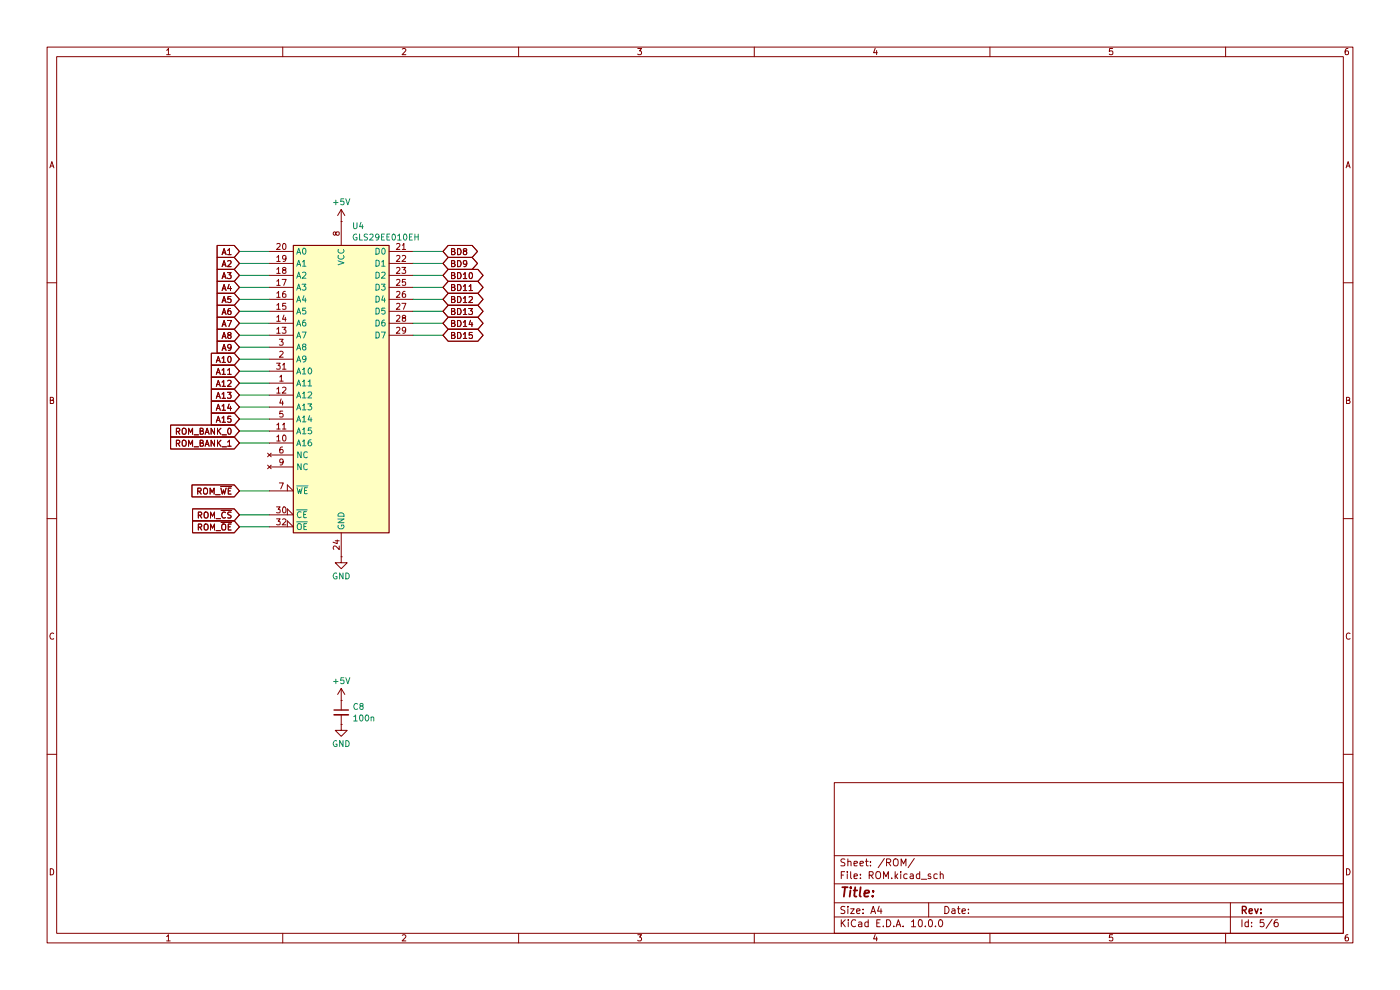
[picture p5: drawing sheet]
(kicad_sch
 (version 20260306)
 (generator "eeschema")
 (generator_version "10.0")
 (paper "A4")
 (lib_symbols
  (symbol "Device:C_Small"
   (pin_numbers (hide yes))
   (pin_names
    (offset 0.254) (hide yes)) (exclude_from_sim no) (in_bom yes) (on_board yes)
   (in_pos_files yes)
   (duplicate_pin_numbers_are_jumpers no)
   (property "Reference" "C" (at 0.254 1.778 0) (show_name no) (do_not_autoplace no) (effects (font (size 1.27 1.27)) (justify left)))
   (property "Value" "C_Small" (at 0.254 -2.032 0) (show_name no) (do_not_autoplace no) (effects (font (size 1.27 1.27)) (justify left)))
   (property "Footprint" "" (at 0 0 0) (show_name no) (do_not_autoplace no) (hide yes) (effects (font (size 1.27 1.27))))
   (property "Datasheet" "" (at 0 0 0) (show_name no) (do_not_autoplace no) (hide yes) (effects (font (size 1.27 1.27))))
   (property "Description" "Unpolarized capacitor, small symbol" (at 0 0 0) (show_name no) (do_not_autoplace no) (hide yes) (effects (font (size 1.27 1.27))))
   (symbol "C_Small_0_1"
    (polyline (pts (xy -1.524 0.508) (xy 1.524 0.508)) (stroke (width 0.3048) (type default)) (fill (type none)))
    (polyline (pts (xy -1.524 -0.508) (xy 1.524 -0.508)) (stroke (width 0.3302) (type default)) (fill (type none))))
   (symbol "C_Small_1_1"
    (pin passive line (at 0 2.54 270) (length 2.032) (name "" (effects (font (size 1.27 1.27)))) (number "1" (effects (font (size 1.27 1.27)))))
    (pin passive line (at 0 -2.54 90) (length 2.032) (name "" (effects (font (size 1.27 1.27)))) (number "2" (effects (font (size 1.27 1.27))))))
   (embedded_fonts no))
  (symbol "Memory_Flash_Greenliant:GLS29EE010EH" (exclude_from_sim no) (in_bom yes) (on_board yes)
   (in_pos_files yes)
   (duplicate_pin_numbers_are_jumpers no)
   (property "Reference" "U" (at 2.54 33.02 0) (show_name no) (do_not_autoplace no) (effects (font (size 1.27 1.27))))
   (property "Value" "GLS29EE010EH" (at 0 -30.48 0) (show_name no) (do_not_autoplace no) (effects (font (size 1.27 1.27))))
   (property "Footprint" "Package_SO:TSOP-I-32_18.4x8mm_P0.5mm" (at 0 7.62 0) (show_name no) (do_not_autoplace no) (hide yes) (effects (font (size 1.27 1.27))))
   (property "Datasheet" "http://datasheet.elcodis.com/pdf2/120/23/1202381/gls29ee010-70-4c-ehe.pdf" (at 0 7.62 0) (show_name no) (do_not_autoplace no) (hide yes) (effects (font (size 1.27 1.27))))
   (property "Description" "Greenliant Systems (GLS) 128k x 8 Flash ROM" (at 0 0 0) (show_name no) (do_not_autoplace no) (hide yes) (effects (font (size 1.27 1.27))))
   (symbol "GLS29EE010EH_0_0"
    (pin power_in line (at 0 36.83 270) (length 5.08) (name "VCC" (effects (font (size 1.27 1.27)))) (number "8" (effects (font (size 1.27 1.27)))))
    (pin power_in line (at 0 -34.29 90) (length 5.08) (name "GND" (effects (font (size 1.27 1.27)))) (number "24" (effects (font (size 1.27 1.27))))))
   (symbol "GLS29EE010EH_0_1"
    (rectangle (start -10.16 31.75) (end 10.16 -29.21) (stroke (width 0.254) (type default)) (fill (type background))))
   (symbol "GLS29EE010EH_1_1"
    (pin input line (at -15.24 2.54 0) (length 5.08) (name "A11" (effects (font (size 1.27 1.27)))) (number "1" (effects (font (size 1.27 1.27)))))
    (pin input line (at -15.24 7.62 0) (length 5.08) (name "A9" (effects (font (size 1.27 1.27)))) (number "2" (effects (font (size 1.27 1.27)))))
    (pin input line (at -15.24 10.16 0) (length 5.08) (name "A8" (effects (font (size 1.27 1.27)))) (number "3" (effects (font (size 1.27 1.27)))))
    (pin input line (at -15.24 -2.54 0) (length 5.08) (name "A13" (effects (font (size 1.27 1.27)))) (number "4" (effects (font (size 1.27 1.27)))))
    (pin input line (at -15.24 -5.08 0) (length 5.08) (name "A14" (effects (font (size 1.27 1.27)))) (number "5" (effects (font (size 1.27 1.27)))))
    (pin no_connect line (at -15.24 -12.7 0) (length 5.08) (name "NC" (effects (font (size 1.27 1.27)))) (number "6" (effects (font (size 1.27 1.27)))))
    (pin input input_low (at -15.24 -20.32 0) (length 5.08) (name "~{WE}" (effects (font (size 1.27 1.27)))) (number "7" (effects (font (size 1.27 1.27)))))
    (pin no_connect line (at -15.24 -15.24 0) (length 5.08) (name "NC" (effects (font (size 1.27 1.27)))) (number "9" (effects (font (size 1.27 1.27)))))
    (pin input line (at -15.24 -10.16 0) (length 5.08) (name "A16" (effects (font (size 1.27 1.27)))) (number "10" (effects (font (size 1.27 1.27)))))
    (pin input line (at -15.24 -7.62 0) (length 5.08) (name "A15" (effects (font (size 1.27 1.27)))) (number "11" (effects (font (size 1.27 1.27)))))
    (pin input line (at -15.24 0 0) (length 5.08) (name "A12" (effects (font (size 1.27 1.27)))) (number "12" (effects (font (size 1.27 1.27)))))
    (pin input line (at -15.24 12.7 0) (length 5.08) (name "A7" (effects (font (size 1.27 1.27)))) (number "13" (effects (font (size 1.27 1.27)))))
    (pin input line (at -15.24 15.24 0) (length 5.08) (name "A6" (effects (font (size 1.27 1.27)))) (number "14" (effects (font (size 1.27 1.27)))))
    (pin input line (at -15.24 17.78 0) (length 5.08) (name "A5" (effects (font (size 1.27 1.27)))) (number "15" (effects (font (size 1.27 1.27)))))
    (pin input line (at -15.24 20.32 0) (length 5.08) (name "A4" (effects (font (size 1.27 1.27)))) (number "16" (effects (font (size 1.27 1.27)))))
    (pin input line (at -15.24 22.86 0) (length 5.08) (name "A3" (effects (font (size 1.27 1.27)))) (number "17" (effects (font (size 1.27 1.27)))))
    (pin input line (at -15.24 25.4 0) (length 5.08) (name "A2" (effects (font (size 1.27 1.27)))) (number "18" (effects (font (size 1.27 1.27)))))
    (pin input line (at -15.24 27.94 0) (length 5.08) (name "A1" (effects (font (size 1.27 1.27)))) (number "19" (effects (font (size 1.27 1.27)))))
    (pin input line (at -15.24 30.48 0) (length 5.08) (name "A0" (effects (font (size 1.27 1.27)))) (number "20" (effects (font (size 1.27 1.27)))))
    (pin tri_state line (at 15.24 30.48 180) (length 5.08) (name "D0" (effects (font (size 1.27 1.27)))) (number "21" (effects (font (size 1.27 1.27)))))
    (pin tri_state line (at 15.24 27.94 180) (length 5.08) (name "D1" (effects (font (size 1.27 1.27)))) (number "22" (effects (font (size 1.27 1.27)))))
    (pin tri_state line (at 15.24 25.4 180) (length 5.08) (name "D2" (effects (font (size 1.27 1.27)))) (number "23" (effects (font (size 1.27 1.27)))))
    (pin tri_state line (at 15.24 22.86 180) (length 5.08) (name "D3" (effects (font (size 1.27 1.27)))) (number "25" (effects (font (size 1.27 1.27)))))
    (pin tri_state line (at 15.24 20.32 180) (length 5.08) (name "D4" (effects (font (size 1.27 1.27)))) (number "26" (effects (font (size 1.27 1.27)))))
    (pin tri_state line (at 15.24 17.78 180) (length 5.08) (name "D5" (effects (font (size 1.27 1.27)))) (number "27" (effects (font (size 1.27 1.27)))))
    (pin tri_state line (at 15.24 15.24 180) (length 5.08) (name "D6" (effects (font (size 1.27 1.27)))) (number "28" (effects (font (size 1.27 1.27)))))
    (pin tri_state line (at 15.24 12.7 180) (length 5.08) (name "D7" (effects (font (size 1.27 1.27)))) (number "29" (effects (font (size 1.27 1.27)))))
    (pin input input_low (at -15.24 -25.4 0) (length 5.08) (name "~{CE}" (effects (font (size 1.27 1.27)))) (number "30" (effects (font (size 1.27 1.27)))))
    (pin input line (at -15.24 5.08 0) (length 5.08) (name "A10" (effects (font (size 1.27 1.27)))) (number "31" (effects (font (size 1.27 1.27)))))
    (pin input input_low (at -15.24 -27.94 0) (length 5.08) (name "~{OE}" (effects (font (size 1.27 1.27)))) (number "32" (effects (font (size 1.27 1.27))))))
   (embedded_fonts no))
  (symbol "power:+5V"
   (power global)
   (pin_numbers (hide yes))
   (pin_names
    (offset 0) (hide yes)) (exclude_from_sim no) (in_bom yes) (on_board yes)
   (in_pos_files yes)
   (duplicate_pin_numbers_are_jumpers no)
   (property "Reference" "#PWR" (at 0 -3.81 0) (show_name no) (do_not_autoplace no) (hide yes) (effects (font (size 1.27 1.27))))
   (property "Value" "+5V" (at 0 3.556 0) (show_name no) (do_not_autoplace no) (effects (font (size 1.27 1.27))))
   (property "Footprint" "" (at 0 0 0) (show_name no) (do_not_autoplace no) (hide yes) (effects (font (size 1.27 1.27))))
   (property "Datasheet" "" (at 0 0 0) (show_name no) (do_not_autoplace no) (hide yes) (effects (font (size 1.27 1.27))))
   (property "Description" "Power symbol creates a global label with name \"+5V\"" (at 0 0 0) (show_name no) (do_not_autoplace no) (hide yes) (effects (font (size 1.27 1.27))))
   (symbol "+5V_0_1"
    (polyline (pts (xy -0.762 1.27) (xy 0 2.54)) (stroke (width 0) (type default)) (fill (type none)))
    (polyline (pts (xy 0 2.54) (xy 0.762 1.27)) (stroke (width 0) (type default)) (fill (type none)))
    (polyline (pts (xy 0 0) (xy 0 2.54)) (stroke (width 0) (type default)) (fill (type none))))
   (symbol "+5V_1_1"
    (pin power_in line (at 0 0 90) (length 0) (name "" (effects (font (size 1.27 1.27)))) (number "1" (effects (font (size 1.27 1.27))))))
   (embedded_fonts no))
  (symbol "power:GND"
   (power global)
   (pin_numbers (hide yes))
   (pin_names
    (offset 0) (hide yes)) (exclude_from_sim no) (in_bom yes) (on_board yes)
   (in_pos_files yes)
   (duplicate_pin_numbers_are_jumpers no)
   (property "Reference" "#PWR" (at 0 -6.35 0) (show_name no) (do_not_autoplace no) (hide yes) (effects (font (size 1.27 1.27))))
   (property "Value" "GND" (at 0 -3.81 0) (show_name no) (do_not_autoplace no) (effects (font (size 1.27 1.27))))
   (property "Footprint" "" (at 0 0 0) (show_name no) (do_not_autoplace no) (hide yes) (effects (font (size 1.27 1.27))))
   (property "Datasheet" "" (at 0 0 0) (show_name no) (do_not_autoplace no) (hide yes) (effects (font (size 1.27 1.27))))
   (property "Description" "Power symbol creates a global label with name \"GND\" , ground" (at 0 0 0) (show_name no) (do_not_autoplace no) (hide yes) (effects (font (size 1.27 1.27))))
   (symbol "GND_0_1"
    (polyline (pts (xy 0 0) (xy 0 -1.27) (xy 1.27 -1.27) (xy 0 -2.54) (xy -1.27 -1.27) (xy 0 -1.27)) (stroke (width 0) (type default)) (fill (type none))))
   (symbol "GND_1_1"
    (pin power_in line (at 0 0 270) (length 0) (name "" (effects (font (size 1.27 1.27)))) (number "1" (effects (font (size 1.27 1.27))))))
   (embedded_fonts no)))
 (wire
  (pts (xy 50.8 76.2) (xy 57.15 76.2))
  (stroke (width 0) (type default)))
 (wire
  (pts (xy 50.8 60.96) (xy 57.15 60.96))
  (stroke (width 0) (type default)))
 (wire
  (pts (xy 50.8 104.14) (xy 57.15 104.14))
  (stroke (width 0) (type default)))
 (wire
  (pts (xy 87.63 66.04) (xy 93.98 66.04))
  (stroke (width 0) (type default)))
 (wire
  (pts (xy 50.8 63.5) (xy 57.15 63.5))
  (stroke (width 0) (type default)))
 (wire
  (pts (xy 50.8 91.44) (xy 57.15 91.44))
  (stroke (width 0) (type default)))
 (wire
  (pts (xy 50.8 81.28) (xy 57.15 81.28))
  (stroke (width 0) (type default)))
 (wire
  (pts (xy 50.8 86.36) (xy 57.15 86.36))
  (stroke (width 0) (type default)))
 (wire
  (pts (xy 50.8 78.74) (xy 57.15 78.74))
  (stroke (width 0) (type default)))
 (wire
  (pts (xy 87.63 68.58) (xy 93.98 68.58))
  (stroke (width 0) (type default)))
 (wire
  (pts (xy 50.8 58.42) (xy 57.15 58.42))
  (stroke (width 0) (type default)))
 (wire
  (pts (xy 50.8 109.22) (xy 57.15 109.22))
  (stroke (width 0) (type default)))
 (wire
  (pts (xy 50.8 66.04) (xy 57.15 66.04))
  (stroke (width 0) (type default)))
 (wire
  (pts (xy 50.8 111.76) (xy 57.15 111.76))
  (stroke (width 0) (type default)))
 (wire
  (pts (xy 87.63 55.88) (xy 93.98 55.88))
  (stroke (width 0) (type default)))
 (wire
  (pts (xy 50.8 53.34) (xy 57.15 53.34))
  (stroke (width 0) (type default)))
 (wire
  (pts (xy 87.63 71.12) (xy 93.98 71.12))
  (stroke (width 0) (type default)))
 (wire
  (pts (xy 50.8 55.88) (xy 57.15 55.88))
  (stroke (width 0) (type default)))
 (wire
  (pts (xy 87.63 58.42) (xy 93.98 58.42))
  (stroke (width 0) (type default)))
 (wire
  (pts (xy 87.63 63.5) (xy 93.98 63.5))
  (stroke (width 0) (type default)))
 (wire
  (pts (xy 50.8 71.12) (xy 57.15 71.12))
  (stroke (width 0) (type default)))
 (wire
  (pts (xy 50.8 93.98) (xy 57.15 93.98))
  (stroke (width 0) (type default)))
 (wire
  (pts (xy 50.8 88.9) (xy 57.15 88.9))
  (stroke (width 0) (type default)))
 (wire
  (pts (xy 87.63 53.34) (xy 93.98 53.34))
  (stroke (width 0) (type default)))
 (wire
  (pts (xy 50.8 83.82) (xy 57.15 83.82))
  (stroke (width 0) (type default)))
 (wire
  (pts (xy 50.8 73.66) (xy 57.15 73.66))
  (stroke (width 0) (type default)))
 (wire
  (pts (xy 50.8 68.58) (xy 57.15 68.58))
  (stroke (width 0) (type default)))
 (wire
  (pts (xy 87.63 60.96) (xy 93.98 60.96))
  (stroke (width 0) (type default)))
 (global_label "A2"
  (shape input)
  (at 50.8 55.88 180)
  (fields_autoplaced yes)
  (effects (font (size 1.27 1.27)) (justify right))
  (property "Intersheetrefs" "${INTERSHEET_REFS}" (at 45.5167 55.88 0) (hide yes) (show_name no) (do_not_autoplace no) (effects (font (size 1.27 1.27)) (justify right))))
 (global_label "ROM_BANK_0"
  (shape input)
  (at 50.8 91.44 180)
  (fields_autoplaced yes)
  (effects (font (size 1.27 1.27)) (justify right))
  (property "Intersheetrefs" "${INTERSHEET_REFS}" (at 35.6591 91.44 0) (hide yes) (show_name no) (do_not_autoplace no) (effects (font (size 1.27 1.27)) (justify right))))
 (global_label "BD12"
  (shape bidirectional)
  (at 93.98 63.5 0)
  (fields_autoplaced yes)
  (effects (font (size 1.27 1.27)) (justify left))
  (property "Intersheetrefs" "${INTERSHEET_REFS}" (at 103.0355 63.5 0) (hide yes) (show_name no) (do_not_autoplace no) (effects (font (size 1.27 1.27)) (justify left))))
 (global_label "BD10"
  (shape bidirectional)
  (at 93.98 58.42 0)
  (fields_autoplaced yes)
  (effects (font (size 1.27 1.27)) (justify left))
  (property "Intersheetrefs" "${INTERSHEET_REFS}" (at 103.0355 58.42 0) (hide yes) (show_name no) (do_not_autoplace no) (effects (font (size 1.27 1.27)) (justify left))))
 (global_label "ROM_~{CS}"
  (shape input)
  (at 50.8 109.22 180)
  (fields_autoplaced yes)
  (effects (font (size 1.27 1.27)) (justify right))
  (property "Intersheetrefs" "${INTERSHEET_REFS}" (at 40.3158 109.22 0) (hide yes) (show_name no) (do_not_autoplace no) (effects (font (size 1.27 1.27)) (justify right))))
 (global_label "A15"
  (shape input)
  (at 50.8 88.9 180)
  (fields_autoplaced yes)
  (effects (font (size 1.27 1.27)) (justify right))
  (property "Intersheetrefs" "${INTERSHEET_REFS}" (at 45.5167 88.9 0) (hide yes) (show_name no) (do_not_autoplace no) (effects (font (size 1.27 1.27)) (justify right))))
 (global_label "A4"
  (shape input)
  (at 50.8 60.96 180)
  (fields_autoplaced yes)
  (effects (font (size 1.27 1.27)) (justify right))
  (property "Intersheetrefs" "${INTERSHEET_REFS}" (at 45.5167 60.96 0) (hide yes) (show_name no) (do_not_autoplace no) (effects (font (size 1.27 1.27)) (justify right))))
 (global_label "ROM_~{WE}"
  (shape input)
  (at 50.8 104.14 180)
  (fields_autoplaced yes)
  (effects (font (size 1.27 1.27)) (justify right))
  (property "Intersheetrefs" "${INTERSHEET_REFS}" (at 40.1949 104.14 0) (hide yes) (show_name no) (do_not_autoplace no) (effects (font (size 1.27 1.27)) (justify right))))
 (global_label "A7"
  (shape input)
  (at 50.8 68.58 180)
  (fields_autoplaced yes)
  (effects (font (size 1.27 1.27)) (justify right))
  (property "Intersheetrefs" "${INTERSHEET_REFS}" (at 45.5167 68.58 0) (hide yes) (show_name no) (do_not_autoplace no) (effects (font (size 1.27 1.27)) (justify right))))
 (global_label "A6"
  (shape input)
  (at 50.8 66.04 180)
  (fields_autoplaced yes)
  (effects (font (size 1.27 1.27)) (justify right))
  (property "Intersheetrefs" "${INTERSHEET_REFS}" (at 45.5167 66.04 0) (hide yes) (show_name no) (do_not_autoplace no) (effects (font (size 1.27 1.27)) (justify right))))
 (global_label "A11"
  (shape input)
  (at 50.8 78.74 180)
  (fields_autoplaced yes)
  (effects (font (size 1.27 1.27)) (justify right))
  (property "Intersheetrefs" "${INTERSHEET_REFS}" (at 45.5167 78.74 0) (hide yes) (show_name no) (do_not_autoplace no) (effects (font (size 1.27 1.27)) (justify right))))
 (global_label "BD8"
  (shape bidirectional)
  (at 93.98 53.34 0)
  (fields_autoplaced yes)
  (effects (font (size 1.27 1.27)) (justify left))
  (property "Intersheetrefs" "${INTERSHEET_REFS}" (at 101.826 53.34 0) (hide yes) (show_name no) (do_not_autoplace no) (effects (font (size 1.27 1.27)) (justify left))))
 (global_label "A5"
  (shape input)
  (at 50.8 63.5 180)
  (fields_autoplaced yes)
  (effects (font (size 1.27 1.27)) (justify right))
  (property "Intersheetrefs" "${INTERSHEET_REFS}" (at 45.5167 63.5 0) (hide yes) (show_name no) (do_not_autoplace no) (effects (font (size 1.27 1.27)) (justify right))))
 (global_label "A1"
  (shape input)
  (at 50.8 53.34 180)
  (fields_autoplaced yes)
  (effects (font (size 1.27 1.27)) (justify right))
  (property "Intersheetrefs" "${INTERSHEET_REFS}" (at 45.5167 53.34 0) (hide yes) (show_name no) (do_not_autoplace no) (effects (font (size 1.27 1.27)) (justify right))))
 (global_label "BD14"
  (shape bidirectional)
  (at 93.98 68.58 0)
  (fields_autoplaced yes)
  (effects (font (size 1.27 1.27)) (justify left))
  (property "Intersheetrefs" "${INTERSHEET_REFS}" (at 103.0355 68.58 0) (hide yes) (show_name no) (do_not_autoplace no) (effects (font (size 1.27 1.27)) (justify left))))
 (global_label "A3"
  (shape input)
  (at 50.8 58.42 180)
  (fields_autoplaced yes)
  (effects (font (size 1.27 1.27)) (justify right))
  (property "Intersheetrefs" "${INTERSHEET_REFS}" (at 45.5167 58.42 0) (hide yes) (show_name no) (do_not_autoplace no) (effects (font (size 1.27 1.27)) (justify right))))
 (global_label "A13"
  (shape input)
  (at 50.8 83.82 180)
  (fields_autoplaced yes)
  (effects (font (size 1.27 1.27)) (justify right))
  (property "Intersheetrefs" "${INTERSHEET_REFS}" (at 45.5167 83.82 0) (hide yes) (show_name no) (do_not_autoplace no) (effects (font (size 1.27 1.27)) (justify right))))
 (global_label "A14"
  (shape input)
  (at 50.8 86.36 180)
  (fields_autoplaced yes)
  (effects (font (size 1.27 1.27)) (justify right))
  (property "Intersheetrefs" "${INTERSHEET_REFS}" (at 45.5167 86.36 0) (hide yes) (show_name no) (do_not_autoplace no) (effects (font (size 1.27 1.27)) (justify right))))
 (global_label "ROM_BANK_1"
  (shape input)
  (at 50.8 93.98 180)
  (fields_autoplaced yes)
  (effects (font (size 1.27 1.27)) (justify right))
  (property "Intersheetrefs" "${INTERSHEET_REFS}" (at 35.6591 93.98 0) (hide yes) (show_name no) (do_not_autoplace no) (effects (font (size 1.27 1.27)) (justify right))))
 (global_label "A9"
  (shape input)
  (at 50.8 73.66 180)
  (fields_autoplaced yes)
  (effects (font (size 1.27 1.27)) (justify right))
  (property "Intersheetrefs" "${INTERSHEET_REFS}" (at 45.5167 73.66 0) (hide yes) (show_name no) (do_not_autoplace no) (effects (font (size 1.27 1.27)) (justify right))))
 (global_label "BD15"
  (shape bidirectional)
  (at 93.98 71.12 0)
  (fields_autoplaced yes)
  (effects (font (size 1.27 1.27)) (justify left))
  (property "Intersheetrefs" "${INTERSHEET_REFS}" (at 103.0355 71.12 0) (hide yes) (show_name no) (do_not_autoplace no) (effects (font (size 1.27 1.27)) (justify left))))
 (global_label "BD9"
  (shape bidirectional)
  (at 93.98 55.88 0)
  (fields_autoplaced yes)
  (effects (font (size 1.27 1.27)) (justify left))
  (property "Intersheetrefs" "${INTERSHEET_REFS}" (at 101.826 55.88 0) (hide yes) (show_name no) (do_not_autoplace no) (effects (font (size 1.27 1.27)) (justify left))))
 (global_label "A12"
  (shape input)
  (at 50.8 81.28 180)
  (fields_autoplaced yes)
  (effects (font (size 1.27 1.27)) (justify right))
  (property "Intersheetrefs" "${INTERSHEET_REFS}" (at 45.5167 81.28 0) (hide yes) (show_name no) (do_not_autoplace no) (effects (font (size 1.27 1.27)) (justify right))))
 (global_label "BD13"
  (shape bidirectional)
  (at 93.98 66.04 0)
  (fields_autoplaced yes)
  (effects (font (size 1.27 1.27)) (justify left))
  (property "Intersheetrefs" "${INTERSHEET_REFS}" (at 103.0355 66.04 0) (hide yes) (show_name no) (do_not_autoplace no) (effects (font (size 1.27 1.27)) (justify left))))
 (global_label "BD11"
  (shape bidirectional)
  (at 93.98 60.96 0)
  (fields_autoplaced yes)
  (effects (font (size 1.27 1.27)) (justify left))
  (property "Intersheetrefs" "${INTERSHEET_REFS}" (at 103.0355 60.96 0) (hide yes) (show_name no) (do_not_autoplace no) (effects (font (size 1.27 1.27)) (justify left))))
 (global_label "A10"
  (shape input)
  (at 50.8 76.2 180)
  (fields_autoplaced yes)
  (effects (font (size 1.27 1.27)) (justify right))
  (property "Intersheetrefs" "${INTERSHEET_REFS}" (at 45.5167 76.2 0) (hide yes) (show_name no) (do_not_autoplace no) (effects (font (size 1.27 1.27)) (justify right))))
 (global_label "A8"
  (shape input)
  (at 50.8 71.12 180)
  (fields_autoplaced yes)
  (effects (font (size 1.27 1.27)) (justify right))
  (property "Intersheetrefs" "${INTERSHEET_REFS}" (at 45.5167 71.12 0) (hide yes) (show_name no) (do_not_autoplace no) (effects (font (size 1.27 1.27)) (justify right))))
 (global_label "ROM_~{OE}"
  (shape input)
  (at 50.8 111.76 180)
  (fields_autoplaced yes)
  (effects (font (size 1.27 1.27)) (justify right))
  (property "Intersheetrefs" "${INTERSHEET_REFS}" (at 40.3158 111.76 0) (hide yes) (show_name no) (do_not_autoplace no) (effects (font (size 1.27 1.27)) (justify right))))
 (symbol
  (lib_id "power:GND")
  (at 72.39 118.11 0)
  (unit 1)
  (body_style 1)
  (exclude_from_sim no)
  (in_bom yes)
  (on_board yes)
  (in_pos_files yes)
  (dnp no)
  (fields_autoplaced yes)
  (property "Reference" "#PWR025" (at 72.39 124.46 0) (hide yes) (show_name no) (do_not_autoplace no) (effects (font (size 1.27 1.27))))
  (property "Value" "GND" (at 72.39 122.2431 0) (show_name no) (do_not_autoplace no) (effects (font (size 1.27 1.27))))
  (property "Footprint" "" (at 72.39 118.11 0) (hide yes) (show_name no) (do_not_autoplace no) (effects (font (size 1.27 1.27))))
  (property "Datasheet" "" (at 72.39 118.11 0) (hide yes) (show_name no) (do_not_autoplace no) (effects (font (size 1.27 1.27))))
  (property "Description" "Power symbol creates a global label with name \"GND\" , ground" (at 72.39 118.11 0) (hide yes) (show_name no) (do_not_autoplace no) (effects (font (size 1.27 1.27))))
  (pin "1"))
 (symbol
  (lib_id "power:+5V")
  (at 72.39 148.59 0)
  (unit 1)
  (body_style 1)
  (exclude_from_sim no)
  (in_bom yes)
  (on_board yes)
  (in_pos_files yes)
  (dnp no)
  (fields_autoplaced yes)
  (property "Reference" "#PWR026" (at 72.39 152.4 0) (hide yes) (show_name no) (do_not_autoplace no) (effects (font (size 1.27 1.27))))
  (property "Value" "+5V" (at 72.39 144.4569 0) (show_name no) (do_not_autoplace no) (effects (font (size 1.27 1.27))))
  (property "Footprint" "" (at 72.39 148.59 0) (hide yes) (show_name no) (do_not_autoplace no) (effects (font (size 1.27 1.27))))
  (property "Datasheet" "" (at 72.39 148.59 0) (hide yes) (show_name no) (do_not_autoplace no) (effects (font (size 1.27 1.27))))
  (property "Description" "Power symbol creates a global label with name \"+5V\"" (at 72.39 148.59 0) (hide yes) (show_name no) (do_not_autoplace no) (effects (font (size 1.27 1.27))))
  (pin "1"))
 (symbol
  (lib_id "power:GND")
  (at 72.39 153.67 0)
  (unit 1)
  (body_style 1)
  (exclude_from_sim no)
  (in_bom yes)
  (on_board yes)
  (in_pos_files yes)
  (dnp no)
  (fields_autoplaced yes)
  (property "Reference" "#PWR027" (at 72.39 160.02 0) (hide yes) (show_name no) (do_not_autoplace no) (effects (font (size 1.27 1.27))))
  (property "Value" "GND" (at 72.39 157.8031 0) (show_name no) (do_not_autoplace no) (effects (font (size 1.27 1.27))))
  (property "Footprint" "" (at 72.39 153.67 0) (hide yes) (show_name no) (do_not_autoplace no) (effects (font (size 1.27 1.27))))
  (property "Datasheet" "" (at 72.39 153.67 0) (hide yes) (show_name no) (do_not_autoplace no) (effects (font (size 1.27 1.27))))
  (property "Description" "Power symbol creates a global label with name \"GND\" , ground" (at 72.39 153.67 0) (hide yes) (show_name no) (do_not_autoplace no) (effects (font (size 1.27 1.27))))
  (pin "1"))
 (symbol
  (lib_id "Memory_Flash_Greenliant:GLS29EE010EH")
  (at 72.39 83.82 0)
  (unit 1)
  (body_style 1)
  (exclude_from_sim no)
  (in_bom yes)
  (on_board yes)
  (in_pos_files yes)
  (dnp no)
  (fields_autoplaced yes)
  (property "Reference" "U4" (at 74.5841 47.9255 0) (show_name no) (do_not_autoplace no) (effects (font (size 1.27 1.27)) (justify left)))
  (property "Value" "GLS29EE010EH" (at 74.5841 50.3498 0) (show_name no) (do_not_autoplace no) (effects (font (size 1.27 1.27)) (justify left)))
  (property "Footprint" "Package_SO:TSOP-I-32_18.4x8mm_P0.5mm" (at 72.39 76.2 0) (hide yes) (show_name no) (do_not_autoplace no) (effects (font (size 1.27 1.27))))
  (property "Datasheet" "http://datasheet.elcodis.com/pdf2/120/23/1202381/gls29ee010-70-4c-ehe.pdf" (at 72.39 76.2 0) (hide yes) (show_name no) (do_not_autoplace no) (effects (font (size 1.27 1.27))))
  (property "Description" "Greenliant Systems (GLS) 128k x 8 Flash ROM" (at 72.39 83.82 0) (hide yes) (show_name no) (do_not_autoplace no) (effects (font (size 1.27 1.27))))
  (pin "23")
  (pin "31")
  (pin "32")
  (pin "20")
  (pin "15")
  (pin "18")
  (pin "12")
  (pin "27")
  (pin "7")
  (pin "11")
  (pin "10")
  (pin "21")
  (pin "1")
  (pin "24")
  (pin "16")
  (pin "3")
  (pin "5")
  (pin "28")
  (pin "25")
  (pin "2")
  (pin "4")
  (pin "19")
  (pin "22")
  (pin "26")
  (pin "6")
  (pin "9")
  (pin "30")
  (pin "8")
  (pin "17")
  (pin "14")
  (pin "13")
  (pin "29"))
 (symbol
  (lib_id "Device:C_Small")
  (at 72.39 151.13 0)
  (unit 1)
  (body_style 1)
  (exclude_from_sim no)
  (in_bom yes)
  (on_board yes)
  (in_pos_files yes)
  (dnp no)
  (fields_autoplaced yes)
  (property "Reference" "C8" (at 74.7141 149.9241 0) (show_name no) (do_not_autoplace no) (effects (font (size 1.27 1.27)) (justify left)))
  (property "Value" "100n" (at 74.7141 152.3484 0) (show_name no) (do_not_autoplace no) (effects (font (size 1.27 1.27)) (justify left)))
  (property "Footprint" "Capacitor_SMD:C_0603_1608Metric" (at 72.39 151.13 0) (hide yes) (show_name no) (do_not_autoplace no) (effects (font (size 1.27 1.27))))
  (property "Datasheet" "" (at 72.39 151.13 0) (hide yes) (show_name no) (do_not_autoplace no) (effects (font (size 1.27 1.27))))
  (property "Description" "Unpolarized capacitor, small symbol" (at 72.39 151.13 0) (hide yes) (show_name no) (do_not_autoplace no) (effects (font (size 1.27 1.27))))
  (pin "1")
  (pin "2"))
 (symbol
  (lib_id "power:+5V")
  (at 72.39 46.99 0)
  (unit 1)
  (body_style 1)
  (exclude_from_sim no)
  (in_bom yes)
  (on_board yes)
  (in_pos_files yes)
  (dnp no)
  (fields_autoplaced yes)
  (property "Reference" "#PWR024" (at 72.39 50.8 0) (hide yes) (show_name no) (do_not_autoplace no) (effects (font (size 1.27 1.27))))
  (property "Value" "+5V" (at 72.39 42.8569 0) (show_name no) (do_not_autoplace no) (effects (font (size 1.27 1.27))))
  (property "Footprint" "" (at 72.39 46.99 0) (hide yes) (show_name no) (do_not_autoplace no) (effects (font (size 1.27 1.27))))
  (property "Datasheet" "" (at 72.39 46.99 0) (hide yes) (show_name no) (do_not_autoplace no) (effects (font (size 1.27 1.27))))
  (property "Description" "Power symbol creates a global label with name \"+5V\"" (at 72.39 46.99 0) (hide yes) (show_name no) (do_not_autoplace no) (effects (font (size 1.27 1.27))))
  (pin "1")))
